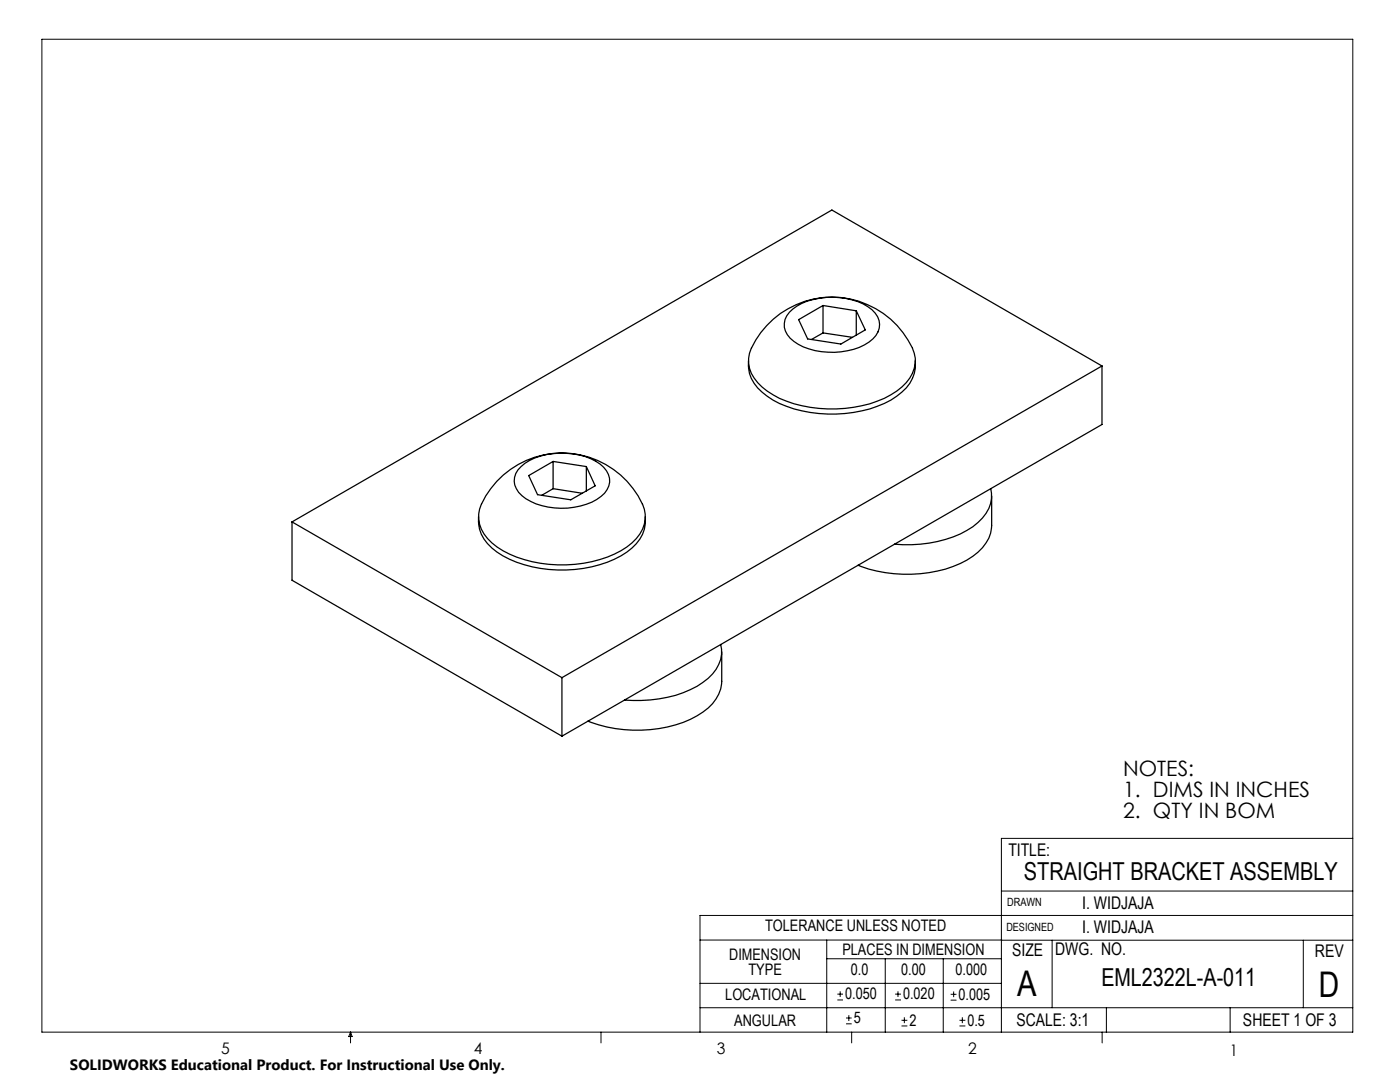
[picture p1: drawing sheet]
<svg xmlns="http://www.w3.org/2000/svg" width="279mm" height="216mm" viewBox="0 0 279 216" stroke-linecap="round" stroke-linejoin="round" font-family="sans-serif">
<g fill="none" stroke="#000" stroke-width=".2">
<path d="M8.4 7.8h261.6v198.2h-261.6zM199.8 177.8h70.2M270 167.3h-70.2v38.7M139.7 187.6h60.2M139.7 196.2h60.1M165 187.6v18.4M165 191.3h34.8M167.1 199.5h1.1M167.1 198.4h1.1M167.7 197.8v1.1M176.7 191.3v14.7M178.6 199.5h1.2"/>
<path d="M178.6 198.4h1.2M179.2 197.8v1.1M188.2 191.3v14.7M189.7 199.6h1.2M189.7 198.4h1.2M190.3 197.8v1.2M199.8 187.6h70.2M210 187.6v13.5M260.1 187.6v13.5M270 182.7h-130.3v23.3M70 206v2.1M70 206l.3 .8h-.7z"/>
<path d="M119.9 206v2.1M139.7 201.1h130.3M168.8 204.3h1.2M168.8 203.1h1.2M169.4 202.6v1.1M170 206v2.1M179.9 204.7h1.2M179.9 203.6h1.2M180.5 203v1.2M191.5 204.7h1.2M191.5 203.6h1.2M192.1 203v1.2"/>
<path d="M220 206v2.1M220.8 201.1v4.9M245.5 201.1v4.9"/>
</g>
<g fill="none" stroke="#000" stroke-width=".25">
<path d="M149.4 72a7.4 7.4 0 0 0 3.7 7.1 22.5 22.5 0 0 0 13.8 3.5 21.9 21.9 0 0 0 12.1-3.5 7.5 7.5 0 0 0 3.7-7.1M153 64.9a17.7 17.7 0 0 1 29.5 5.6 6.5 6.5 0 0 1-2.5 6.7 21.8 21.8 0 0 1-14.8 4.4 21.2 21.2 0 0 1-13.1-4.4 6.5 6.5 0 0 1-1.3-9.3l1-1.5zM157.6 62.3a11.6 11.6 0 0 1 8.6-3 11.3 11.3 0 0 1 8.5 3.2 3.8 3.8 0 0 1-1.3 5.8 14.3 14.3 0 0 1-15-.2 3.7 3.7 0 0 1-.8-5.8zM164.3 61l-4.9 2.8 1.8 3.8 6.6 1.1 4.9-2.9-1.8-3.8M164.3 61l6.6 1M164.3 66.4l5.8 .9M164.3 66.4l-2.3 1.3M164.3 61v5.4M170.9 62v4.9M219.9 73l-107.8 62.2M219.9 73v11.7l-107.8 62.2M219.9 73l-53.9-31.1-107.7 62.2"/>
<path d="M99.1 96.1a17.7 17.7 0 0 1 29.5 5.5 6.5 6.5 0 0 1-2.5 6.7 21 21 0 0 1-13.1 4.4 23.8 23.8 0 0 1-13.8-3.6 7.5 7.5 0 0 1-3.7-6.5 10.1 10.1 0 0 1 2.5-5.1zM104 93.1a12.7 12.7 0 0 1 10.3-2.5 9.8 9.8 0 0 1 6.7 3.3 3.6 3.6 0 0 1-1.1 5.2 13.8 13.8 0 0 1-10.5 2.1 10.2 10.2 0 0 1-5.9-3 3.5 3.5 0 0 1 .5-5.1zM110.4 92.1l-4.9 2.8 1.8 3.8 6.6 1 4.9-2.8-1.8-3.8M110.4 92.1l6.6 1M110.4 97.5l-2.3 1.3M110.4 97.5l5.8 .9M110.4 92.1v5.4M117 93.1v4.9M197.7 97.5a6.6 6.6 0 0 1-2.5 6.7 20.9 20.9 0 0 1-13.3 4.5l-3.4-.1M197.9 99v5.8a8.5 8.5 0 0 1-4.9 7 26.9 26.9 0 0 1-21.8 1M58.3 104.1v11.7l53.8 31.1M58.3 104.1l53.8 31.1"/>
<path d="M95.5 103.1a7.5 7.5 0 0 0 3.7 7.1 25.2 25.2 0 0 0 20.5 2.5 14.6 14.6 0 0 0 8-5.1 6.8 6.8 0 0 0 1.1-4.5M112.1 135.2v11.7M143.8 128.6a7.2 7.2 0 0 1-3.5 7.6 24.6 24.6 0 0 1-15.7 3.5M144 130.1v5.9a8.4 8.4 0 0 1-4.9 6.8 26.8 26.8 0 0 1-21.8 1.1"/>
</g>
<g font-size="7.1">
<text x="203" y="198.7">A</text>
<text x="263.2" y="198.9">D</text>
</g>
<g font-size="4.9">
<text x="204.3" y="175.7">STRAIGHT BRACKET ASSEMBLY</text>
<text x="219.8" y="196.7">EML2322L-A-011</text>
</g>
<g font-size="4.2">
<text x="224.2" y="154.8">NOTES:</text>
<text x="224.2" y="158.9">1. DIMS IN INCHES</text>
<text x="224.2" y="163.1">2. QTY IN BOM</text>
</g>
<g font-size="3.5">
<text x="201.2" y="170.7">TITLE:</text>
<text x="216" y="181.4">I. WIDJAJA</text>
<text x="202" y="190.7">SIZE</text>
<text x="210.6" y="190.6">DWG. NO.</text>
<text x="216" y="186.2">I. WIDJAJA</text>
<text x="262.4" y="190.9">REV</text>
<text x="202.9" y="204.6">SCALE: 3:1</text>
<text x="248.1" y="204.6">SHEET 1 OF 3</text>
</g>
<g font-size="3.2">
<text x="152.7" y="185.7">TOLERANCE UNLESS NOTED</text>
<text x="145.5" y="191.5">DIMENSION</text>
<text x="168.1" y="190.5">PLACES IN DIMENSION</text>
<text x="149.4" y="194.6">TYPE</text>
<text x="169.8" y="194.6">0.0</text>
<text x="179.8" y="194.6">0.00</text>
<text x="190.7" y="194.6">0.000</text>
<text x="144.7" y="199.6">LOCATIONAL</text>
<text x="168.7" y="199.4">0.050</text>
<text x="180.2" y="199.4">0.020</text>
<text x="191.3" y="199.5">0.005</text>
<text x="146.5" y="204.6">ANGULAR</text>
<text x="170.4" y="204.2">5</text>
<text x="181.5" y="204.6">2</text>
<text x="193.1" y="204.6">0.5</text>
<text x="44.2" y="210.4">5</text>
<text x="94.6" y="210.3">4</text>
<text x="143.1" y="210.4">3</text>
<text x="193.2" y="210.3">2</text>
<text x="245.4" y="210.6">1</text>
</g>
<text font-size="3" x="14" y="213.5">SOLIDWORKS Educational Product. For Instructional Use Only.</text>
<g font-size="2.3">
<text x="200.8" y="185.7">DESIGNED</text>
<text x="201" y="180.9">DRAWN</text>
</g>
</svg>
